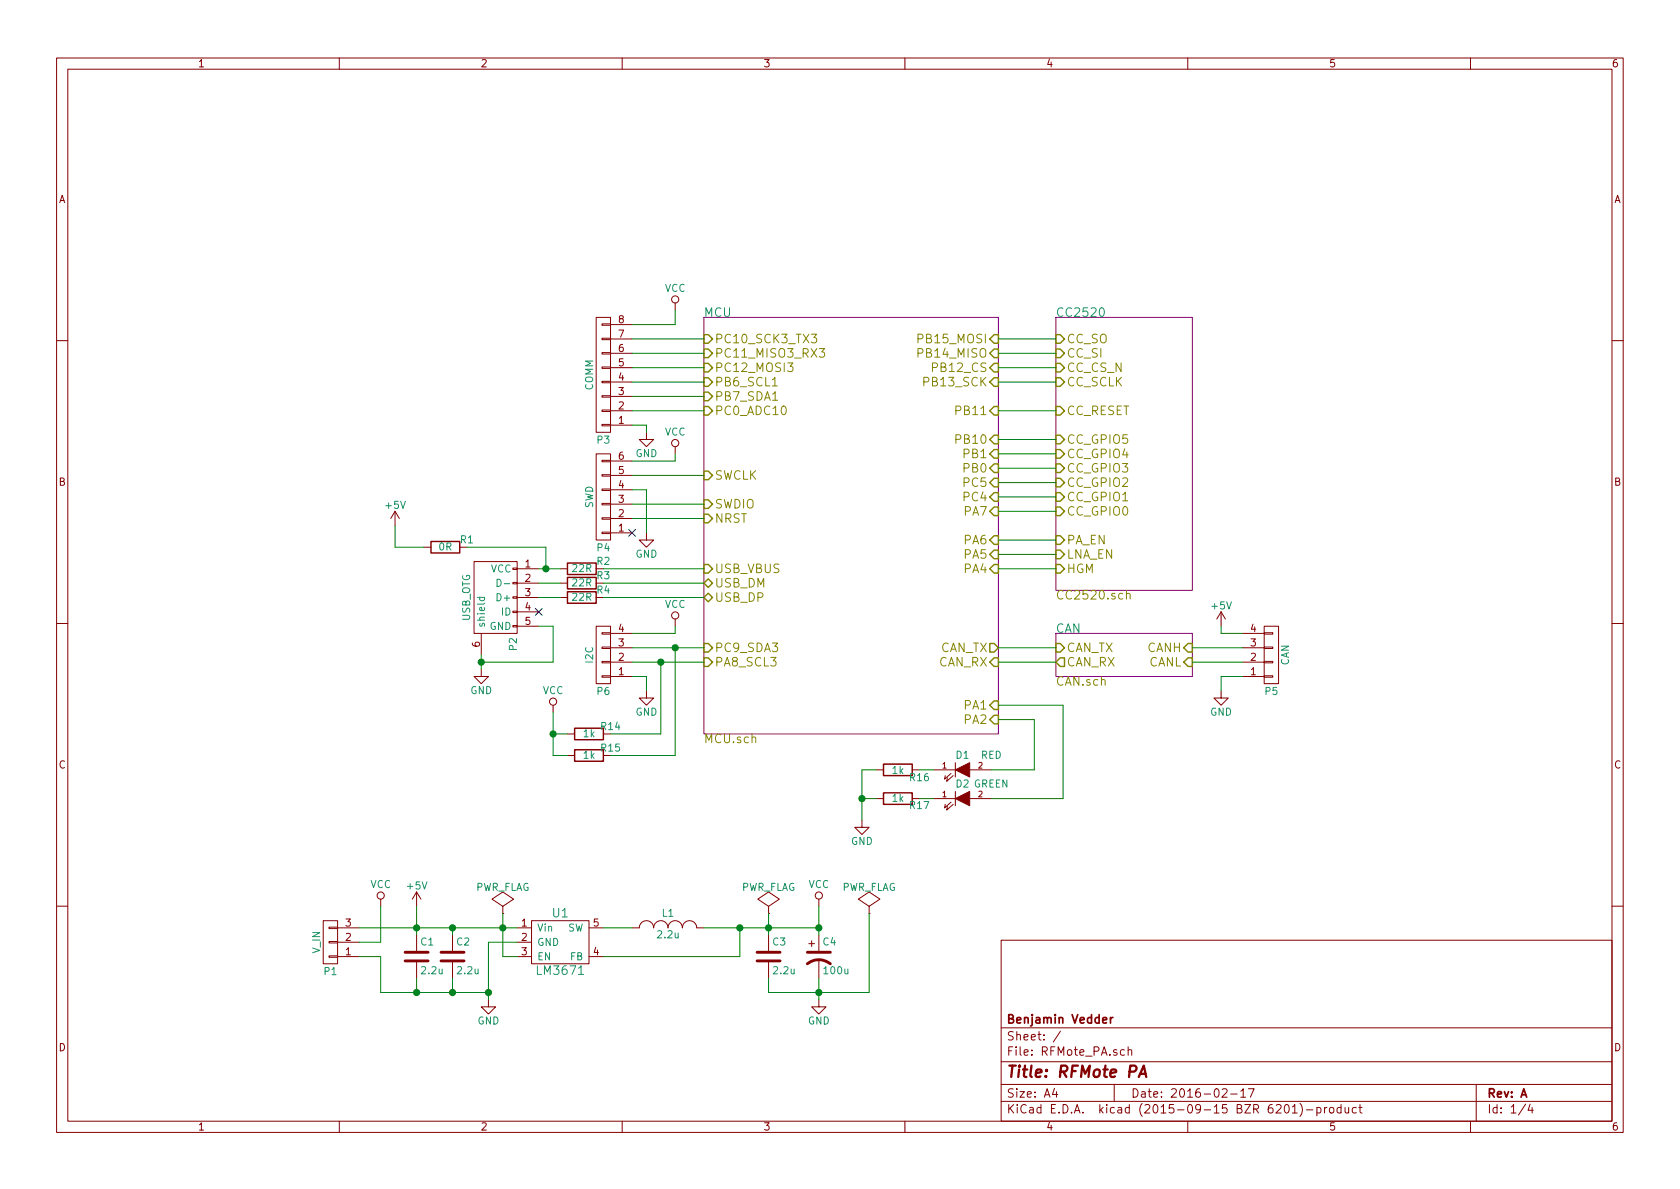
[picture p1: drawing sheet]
EESchema Schematic File Version 2
LIBS:power
LIBS:device
LIBS:transistors
LIBS:conn
LIBS:linear
LIBS:regul
LIBS:74xx
LIBS:cmos4000
LIBS:adc-dac
LIBS:memory
LIBS:xilinx
LIBS:microcontrollers
LIBS:dsp
LIBS:microchip
LIBS:analog_switches
LIBS:motorola
LIBS:texas
LIBS:intel
LIBS:audio
LIBS:interface
LIBS:digital-audio
LIBS:philips
LIBS:display
LIBS:cypress
LIBS:siliconi
LIBS:opto
LIBS:atmel
LIBS:contrib
LIBS:valves
LIBS:crf_1
LIBS:RFMote_PA-cache
EELAYER 25 0
EELAYER END
$Descr A4 11693 8268
encoding utf-8
Sheet 1 4
Title "RFMote PA"
Date "2016-02-17"
Rev "A"
Comp "Benjamin Vedder"
Comment1 ""
Comment2 ""
Comment3 ""
Comment4 ""
$EndDescr
$Sheet
S 4900 2200 2050 2900
U 56C42D98
F0 "MCU" 60
F1 "MCU.sch" 60
F2 "USB_DM" B L 4900 4050 60 
F3 "USB_DP" B L 4900 4150 60 
F4 "CAN_RX" I R 6950 4600 60 
F5 "CAN_TX" O R 6950 4500 60 
F6 "NRST" I L 4900 3600 60 
F7 "SWDIO" I L 4900 3500 60 
F8 "SWCLK" I L 4900 3300 60 
F9 "USB_VBUS" I L 4900 3950 60 
F10 "PB12_CS" I R 6950 2550 60 
F11 "PB13_SCK" I R 6950 2650 60 
F12 "PB14_MISO" I R 6950 2450 60 
F13 "PB15_MOSI" I R 6950 2350 60 
F14 "PA7" I R 6950 3550 60 
F15 "PC4" I R 6950 3450 60 
F16 "PC5" I R 6950 3350 60 
F17 "PB0" I R 6950 3250 60 
F18 "PB1" I R 6950 3150 60 
F19 "PB10" I R 6950 3050 60 
F20 "PA4" I R 6950 3950 60 
F21 "PA5" I R 6950 3850 60 
F22 "PA6" I R 6950 3750 60 
F23 "PB11" I R 6950 2850 60 
F24 "PC10_SCK3_TX3" I L 4900 2350 60 
F25 "PC11_MISO3_RX3" I L 4900 2450 60 
F26 "PC12_MOSI3" I L 4900 2550 60 
F27 "PB6_SCL1" I L 4900 2650 60 
F28 "PB7_SDA1" I L 4900 2750 60 
F29 "PC0_ADC10" I L 4900 2850 60 
F30 "PC9_SDA3" I L 4900 4500 60 
F31 "PA8_SCL3" I L 4900 4600 60 
F32 "PA1" I R 6950 4900 60 
F33 "PA2" I R 6950 5000 60 
$EndSheet
$Sheet
S 7350 2200 950  1900
U 56C46CDB
F0 "CC2520" 60
F1 "CC2520.sch" 60
F2 "CC_SO" I L 7350 2350 60 
F3 "CC_SI" I L 7350 2450 60 
F4 "CC_CS_N" I L 7350 2550 60 
F5 "CC_SCLK" I L 7350 2650 60 
F6 "CC_GPIO5" I L 7350 3050 60 
F7 "CC_GPIO4" I L 7350 3150 60 
F8 "CC_GPIO3" I L 7350 3250 60 
F9 "CC_GPIO2" I L 7350 3350 60 
F10 "CC_GPIO1" I L 7350 3450 60 
F11 "CC_GPIO0" I L 7350 3550 60 
F12 "CC_RESET" I L 7350 2850 60 
F13 "PA_EN" I L 7350 3750 60 
F14 "LNA_EN" I L 7350 3850 60 
F15 "HGM" I L 7350 3950 60 
$EndSheet
$Comp
L USB_OTG P2
U 1 1
P 3450 4150
F 0 "P2" H 3775 4025 50  0000 C CNN
F 1 "USB_OTG" H 3450 4350 50  0000 C CNN
F 2 "Connect:USB_Mini-B" V 3400 4050 60  0001 C CNN
F 3 "" V 3400 4050 60  0000 C CNN
	1    3450 4150
	0    -1   1    0   
$EndComp
$Comp
L CONN_01X06 P4
U 1 1
P 4200 3450
F 0 "P4" H 4200 3800 50  0000 C CNN
F 1 "SWD" V 4300 3450 50  0000 C CNN
F 2 "w_conn_jst-ph:b6b-ph-kl" H 4200 3450 60  0001 C CNN
F 3 "" H 4200 3450 60  0000 C CNN
	1    4200 3450
	-1   0    0    1   
$EndComp
$Sheet
S 7350 4400 950  300 
U 56C4EE40
F0 "CAN" 60
F1 "CAN.sch" 60
F2 "CAN_RX" O L 7350 4600 60 
F3 "CAN_TX" I L 7350 4500 60 
F4 "CANH" I R 8300 4500 60 
F5 "CANL" I R 8300 4600 60 
$EndSheet
$Comp
L CONN_01X08 P3
U 1 1
P 4200 2600
F 0 "P3" H 4200 3050 50  0000 C CNN
F 1 "COMM" V 4300 2600 50  0000 C CNN
F 2 "w_conn_jst-ph:b8b-ph-kl" H 4200 2600 60  0001 C CNN
F 3 "" H 4200 2600 60  0000 C CNN
	1    4200 2600
	-1   0    0    1   
$EndComp
$Comp
L R R2
U 1 1
P 4050 3950
F 0 "R2" V 4000 4100 50  0000 C CNN
F 1 "22R" V 4050 3950 50  0000 C CNN
F 2 "Resistors_SMD:R_0603" V 3980 3950 30  0001 C CNN
F 3 "" H 4050 3950 30  0000 C CNN
	1    4050 3950
	0    1    1    0   
$EndComp
$Comp
L R R3
U 1 1
P 4050 4050
F 0 "R3" V 4000 4200 50  0000 C CNN
F 1 "22R" V 4050 4050 50  0000 C CNN
F 2 "Resistors_SMD:R_0603" V 3980 4050 30  0001 C CNN
F 3 "" H 4050 4050 30  0000 C CNN
	1    4050 4050
	0    1    1    0   
$EndComp
$Comp
L R R4
U 1 1
P 4050 4150
F 0 "R4" V 4000 4300 50  0000 C CNN
F 1 "22R" V 4050 4150 50  0000 C CNN
F 2 "Resistors_SMD:R_0603" V 3980 4150 30  0001 C CNN
F 3 "" H 4050 4150 30  0000 C CNN
	1    4050 4150
	0    1    1    0   
$EndComp
$Comp
L R R1
U 1 1
P 3100 3800
F 0 "R1" V 3050 3950 50  0000 C CNN
F 1 "0R" V 3100 3800 50  0000 C CNN
F 2 "Resistors_SMD:R_0603" V 3030 3800 30  0001 C CNN
F 3 "" H 3100 3800 30  0000 C CNN
	1    3100 3800
	0    1    1    0   
$EndComp
$Comp
L VCC #PWR01
U 1 1
P 4700 3150
F 0 "#PWR01" H 4700 3000 50  0001 C CNN
F 1 "VCC" H 4700 3300 50  0000 C CNN
F 2 "" H 4700 3150 60  0000 C CNN
F 3 "" H 4700 3150 60  0000 C CNN
	1    4700 3150
	1    0    0    -1  
$EndComp
$Comp
L +5V #PWR02
U 1 1
P 2750 3650
F 0 "#PWR02" H 2750 3500 50  0001 C CNN
F 1 "+5V" H 2750 3790 50  0000 C CNN
F 2 "" H 2750 3650 60  0000 C CNN
F 3 "" H 2750 3650 60  0000 C CNN
	1    2750 3650
	1    0    0    -1  
$EndComp
$Comp
L GND #PWR03
U 1 1
P 4500 3000
F 0 "#PWR03" H 4500 2750 50  0001 C CNN
F 1 "GND" H 4500 2850 50  0000 C CNN
F 2 "" H 4500 3000 60  0000 C CNN
F 3 "" H 4500 3000 60  0000 C CNN
	1    4500 3000
	1    0    0    -1  
$EndComp
$Comp
L GND #PWR04
U 1 1
P 4500 3700
F 0 "#PWR04" H 4500 3450 50  0001 C CNN
F 1 "GND" H 4500 3550 50  0000 C CNN
F 2 "" H 4500 3700 60  0000 C CNN
F 3 "" H 4500 3700 60  0000 C CNN
	1    4500 3700
	1    0    0    -1  
$EndComp
$Comp
L GND #PWR05
U 1 1
P 3350 4650
F 0 "#PWR05" H 3350 4400 50  0001 C CNN
F 1 "GND" H 3350 4500 50  0000 C CNN
F 2 "" H 3350 4650 60  0000 C CNN
F 3 "" H 3350 4650 60  0000 C CNN
	1    3350 4650
	1    0    0    -1  
$EndComp
$Comp
L VCC #PWR06
U 1 1
P 4700 2150
F 0 "#PWR06" H 4700 2000 50  0001 C CNN
F 1 "VCC" H 4700 2300 50  0000 C CNN
F 2 "" H 4700 2150 60  0000 C CNN
F 3 "" H 4700 2150 60  0000 C CNN
	1    4700 2150
	1    0    0    -1  
$EndComp
$Comp
L CONN_01X04 P5
U 1 1
P 8850 4550
F 0 "P5" H 8850 4800 50  0000 C CNN
F 1 "CAN" V 8950 4550 50  0000 C CNN
F 2 "w_conn_jst-ph:b4b-ph-kl" H 8850 4550 60  0001 C CNN
F 3 "" H 8850 4550 60  0000 C CNN
	1    8850 4550
	1    0    0    1   
$EndComp
$Comp
L +5V #PWR07
U 1 1
P 8500 4350
F 0 "#PWR07" H 8500 4200 50  0001 C CNN
F 1 "+5V" H 8500 4490 50  0000 C CNN
F 2 "" H 8500 4350 60  0000 C CNN
F 3 "" H 8500 4350 60  0000 C CNN
	1    8500 4350
	1    0    0    -1  
$EndComp
$Comp
L GND #PWR08
U 1 1
P 8500 4800
F 0 "#PWR08" H 8500 4550 50  0001 C CNN
F 1 "GND" H 8500 4650 50  0000 C CNN
F 2 "" H 8500 4800 60  0000 C CNN
F 3 "" H 8500 4800 60  0000 C CNN
	1    8500 4800
	1    0    0    -1  
$EndComp
$Comp
L LM3671 U1
U 1 1
P 3900 6550
F 0 "U1" H 3900 6750 60  0000 C CNN
F 1 "LM3671" H 3900 6350 60  0000 C CNN
F 2 "TO_SOT_Packages_SMD:SOT-23-5" H 3900 6550 60  0001 C CNN
F 3 "" H 3900 6550 60  0000 C CNN
	1    3900 6550
	1    0    0    -1  
$EndComp
$Comp
L INDUCTOR_SMALL L1
U 1 1
P 4650 6450
F 0 "L1" H 4650 6550 50  0000 C CNN
F 1 "2.2u" H 4650 6400 50  0000 C CNN
F 2 "Resistors_SMD:R_0805" H 4650 6450 60  0001 C CNN
F 3 "" H 4650 6450 60  0000 C CNN
	1    4650 6450
	1    0    0    -1  
$EndComp
$Comp
L C C3
U 1 1
P 5350 6650
F 0 "C3" H 5375 6750 50  0000 L CNN
F 1 "2.2u" H 5375 6550 50  0000 L CNN
F 2 "Capacitors_SMD:C_0603" H 5388 6500 30  0001 C CNN
F 3 "" H 5350 6650 60  0000 C CNN
	1    5350 6650
	1    0    0    -1  
$EndComp
$Comp
L CP1 C4
U 1 1
P 5700 6650
F 0 "C4" H 5725 6750 50  0000 L CNN
F 1 "100u" H 5725 6550 50  0000 L CNN
F 2 "Capacitors_Tantalum_SMD:TantalC_SizeA_EIA-3216_Wave" H 5700 6650 60  0001 C CNN
F 3 "" H 5700 6650 60  0000 C CNN
	1    5700 6650
	1    0    0    -1  
$EndComp
$Comp
L GND #PWR09
U 1 1
P 5700 6950
F 0 "#PWR09" H 5700 6700 50  0001 C CNN
F 1 "GND" H 5700 6800 50  0000 C CNN
F 2 "" H 5700 6950 60  0000 C CNN
F 3 "" H 5700 6950 60  0000 C CNN
	1    5700 6950
	1    0    0    -1  
$EndComp
$Comp
L GND #PWR010
U 1 1
P 3400 6950
F 0 "#PWR010" H 3400 6700 50  0001 C CNN
F 1 "GND" H 3400 6800 50  0000 C CNN
F 2 "" H 3400 6950 60  0000 C CNN
F 3 "" H 3400 6950 60  0000 C CNN
	1    3400 6950
	1    0    0    -1  
$EndComp
$Comp
L CONN_01X03 P1
U 1 1
P 2300 6550
F 0 "P1" H 2300 6750 50  0000 C CNN
F 1 "V_IN" V 2400 6550 50  0000 C CNN
F 2 "w_conn_jst-ph:b3b-ph-kl" H 2300 6550 60  0001 C CNN
F 3 "" H 2300 6550 60  0000 C CNN
	1    2300 6550
	-1   0    0    1   
$EndComp
$Comp
L C C2
U 1 1
P 3150 6650
F 0 "C2" H 3175 6750 50  0000 L CNN
F 1 "2.2u" H 3175 6550 50  0000 L CNN
F 2 "Capacitors_SMD:C_0603" H 3188 6500 30  0001 C CNN
F 3 "" H 3150 6650 60  0000 C CNN
	1    3150 6650
	1    0    0    -1  
$EndComp
$Comp
L C C1
U 1 1
P 2900 6650
F 0 "C1" H 2925 6750 50  0000 L CNN
F 1 "2.2u" H 2925 6550 50  0000 L CNN
F 2 "Capacitors_SMD:C_0603" H 2938 6500 30  0001 C CNN
F 3 "" H 2900 6650 60  0000 C CNN
	1    2900 6650
	1    0    0    -1  
$EndComp
$Comp
L +5V #PWR011
U 1 1
P 2900 6300
F 0 "#PWR011" H 2900 6150 50  0001 C CNN
F 1 "+5V" H 2900 6440 50  0000 C CNN
F 2 "" H 2900 6300 60  0000 C CNN
F 3 "" H 2900 6300 60  0000 C CNN
	1    2900 6300
	1    0    0    -1  
$EndComp
$Comp
L VCC #PWR012
U 1 1
P 2650 6300
F 0 "#PWR012" H 2650 6150 50  0001 C CNN
F 1 "VCC" H 2650 6450 50  0000 C CNN
F 2 "" H 2650 6300 60  0000 C CNN
F 3 "" H 2650 6300 60  0000 C CNN
	1    2650 6300
	1    0    0    -1  
$EndComp
$Comp
L VCC #PWR013
U 1 1
P 5700 6300
F 0 "#PWR013" H 5700 6150 50  0001 C CNN
F 1 "VCC" H 5700 6450 50  0000 C CNN
F 2 "" H 5700 6300 60  0000 C CNN
F 3 "" H 5700 6300 60  0000 C CNN
	1    5700 6300
	1    0    0    -1  
$EndComp
NoConn ~ 4400 3700
NoConn ~ 3750 4250
$Comp
L PWR_FLAG #FLG014
U 1 1
P 5350 6350
F 0 "#FLG014" H 5350 6445 50  0001 C CNN
F 1 "PWR_FLAG" H 5350 6530 50  0000 C CNN
F 2 "" H 5350 6350 60  0000 C CNN
F 3 "" H 5350 6350 60  0000 C CNN
	1    5350 6350
	1    0    0    -1  
$EndComp
$Comp
L PWR_FLAG #FLG015
U 1 1
P 3500 6350
F 0 "#FLG015" H 3500 6445 50  0001 C CNN
F 1 "PWR_FLAG" H 3500 6530 50  0000 C CNN
F 2 "" H 3500 6350 60  0000 C CNN
F 3 "" H 3500 6350 60  0000 C CNN
	1    3500 6350
	1    0    0    -1  
$EndComp
$Comp
L PWR_FLAG #FLG016
U 1 1
P 6050 6350
F 0 "#FLG016" H 6050 6445 50  0001 C CNN
F 1 "PWR_FLAG" H 6050 6530 50  0000 C CNN
F 2 "" H 6050 6350 60  0000 C CNN
F 3 "" H 6050 6350 60  0000 C CNN
	1    6050 6350
	1    0    0    -1  
$EndComp
$Comp
L CONN_01X04 P6
U 1 1
P 4200 4550
F 0 "P6" H 4200 4800 50  0000 C CNN
F 1 "I2C" V 4300 4550 50  0000 C CNN
F 2 "w_conn_jst-ph:b4b-ph-kl" H 4200 4550 60  0001 C CNN
F 3 "" H 4200 4550 60  0000 C CNN
	1    4200 4550
	-1   0    0    1   
$EndComp
$Comp
L GND #PWR017
U 1 1
P 4500 4800
F 0 "#PWR017" H 4500 4550 50  0001 C CNN
F 1 "GND" H 4500 4650 50  0000 C CNN
F 2 "" H 4500 4800 60  0000 C CNN
F 3 "" H 4500 4800 60  0000 C CNN
	1    4500 4800
	1    0    0    -1  
$EndComp
$Comp
L VCC #PWR018
U 1 1
P 3850 4950
F 0 "#PWR018" H 3850 4800 50  0001 C CNN
F 1 "VCC" H 3850 5100 50  0000 C CNN
F 2 "" H 3850 4950 60  0000 C CNN
F 3 "" H 3850 4950 60  0000 C CNN
	1    3850 4950
	1    0    0    -1  
$EndComp
$Comp
L R R14
U 1 1
P 4100 5100
F 0 "R14" V 4050 5250 50  0000 C CNN
F 1 "1k" V 4100 5100 50  0000 C CNN
F 2 "Resistors_SMD:R_0603" V 4030 5100 30  0001 C CNN
F 3 "" H 4100 5100 30  0000 C CNN
	1    4100 5100
	0    1    1    0   
$EndComp
$Comp
L R R15
U 1 1
P 4100 5250
F 0 "R15" V 4050 5400 50  0000 C CNN
F 1 "1k" V 4100 5250 50  0000 C CNN
F 2 "Resistors_SMD:R_0603" V 4030 5250 30  0001 C CNN
F 3 "" H 4100 5250 30  0000 C CNN
	1    4100 5250
	0    1    1    0   
$EndComp
$Comp
L VCC #PWR019
U 1 1
P 4700 4350
F 0 "#PWR019" H 4700 4200 50  0001 C CNN
F 1 "VCC" H 4700 4500 50  0000 C CNN
F 2 "" H 4700 4350 60  0000 C CNN
F 3 "" H 4700 4350 60  0000 C CNN
	1    4700 4350
	1    0    0    -1  
$EndComp
$Comp
L LED D1
U 1 1
P 6700 5350
F 0 "D1" H 6700 5450 50  0000 C CNN
F 1 "RED" H 6900 5450 50  0000 C CNN
F 2 "LEDs:LED-0603" H 6700 5350 60  0001 C CNN
F 3 "" H 6700 5350 60  0000 C CNN
	1    6700 5350
	1    0    0    -1  
$EndComp
$Comp
L LED D2
U 1 1
P 6700 5550
F 0 "D2" H 6700 5650 50  0000 C CNN
F 1 "GREEN" H 6900 5650 50  0000 C CNN
F 2 "LEDs:LED-0603" H 6700 5550 60  0001 C CNN
F 3 "" H 6700 5550 60  0000 C CNN
	1    6700 5550
	1    0    0    -1  
$EndComp
$Comp
L R R16
U 1 1
P 6250 5350
F 0 "R16" V 6200 5500 50  0000 C CNN
F 1 "1k" V 6250 5350 50  0000 C CNN
F 2 "Resistors_SMD:R_0603" V 6180 5350 30  0001 C CNN
F 3 "" H 6250 5350 30  0000 C CNN
	1    6250 5350
	0    1    -1   0   
$EndComp
$Comp
L R R17
U 1 1
P 6250 5550
F 0 "R17" V 6300 5700 50  0000 C CNN
F 1 "1k" V 6250 5550 50  0000 C CNN
F 2 "Resistors_SMD:R_0603" V 6180 5550 30  0001 C CNN
F 3 "" H 6250 5550 30  0000 C CNN
	1    6250 5550
	0    1    1    0   
$EndComp
$Comp
L GND #PWR020
U 1 1
P 6000 5700
F 0 "#PWR020" H 6000 5450 50  0001 C CNN
F 1 "GND" H 6000 5550 50  0000 C CNN
F 2 "" H 6000 5700 60  0000 C CNN
F 3 "" H 6000 5700 60  0000 C CNN
	1    6000 5700
	1    0    0    -1  
$EndComp
Wire Wire Line
	4400 2950 4500 2950
Wire Wire Line
	4500 2950 4500 3000
Wire Wire Line
	4400 3200 4700 3200
Wire Wire Line
	4700 3200 4700 3150
Wire Wire Line
	4900 3300 4400 3300
Wire Wire Line
	4400 3500 4900 3500
Wire Wire Line
	4400 3600 4900 3600
Wire Wire Line
	4500 3700 4500 3400
Wire Wire Line
	4500 3400 4400 3400
Wire Wire Line
	3750 3950 3900 3950
Wire Wire Line
	4200 3950 4900 3950
Wire Wire Line
	4900 4050 4200 4050
Wire Wire Line
	4900 4150 4200 4150
Wire Wire Line
	3900 4150 3750 4150
Wire Wire Line
	3900 4050 3750 4050
Wire Wire Line
	3350 4550 3350 4650
Wire Wire Line
	3350 4600 3850 4600
Wire Wire Line
	3850 4600 3850 4350
Wire Wire Line
	3850 4350 3750 4350
Connection ~ 3350 4600
Wire Wire Line
	3250 3800 3800 3800
Wire Wire Line
	3800 3800 3800 3950
Connection ~ 3800 3950
Wire Wire Line
	2750 3650 2750 3800
Wire Wire Line
	2750 3800 2950 3800
Wire Wire Line
	4400 2850 4900 2850
Wire Wire Line
	4900 2750 4400 2750
Wire Wire Line
	4900 2650 4400 2650
Wire Wire Line
	4900 2550 4400 2550
Wire Wire Line
	4900 2450 4400 2450
Wire Wire Line
	4400 2350 4900 2350
Wire Wire Line
	4400 2250 4700 2250
Wire Wire Line
	4700 2250 4700 2150
Wire Wire Line
	6950 2350 7350 2350
Wire Wire Line
	7350 2450 6950 2450
Wire Wire Line
	6950 2550 7350 2550
Wire Wire Line
	7350 2650 6950 2650
Wire Wire Line
	6950 2850 7350 2850
Wire Wire Line
	7350 3050 6950 3050
Wire Wire Line
	6950 3150 7350 3150
Wire Wire Line
	7350 3250 6950 3250
Wire Wire Line
	6950 3350 7350 3350
Wire Wire Line
	7350 3450 6950 3450
Wire Wire Line
	6950 3550 7350 3550
Wire Wire Line
	7350 3750 6950 3750
Wire Wire Line
	6950 3850 7350 3850
Wire Wire Line
	7350 3950 6950 3950
Wire Wire Line
	6950 4500 7350 4500
Wire Wire Line
	7350 4600 6950 4600
Wire Wire Line
	8300 4500 8650 4500
Wire Wire Line
	8650 4600 8300 4600
Wire Wire Line
	8650 4400 8500 4400
Wire Wire Line
	8500 4400 8500 4350
Wire Wire Line
	8500 4800 8500 4700
Wire Wire Line
	8500 4700 8650 4700
Wire Wire Line
	4200 6450 4400 6450
Wire Wire Line
	4900 6450 5700 6450
Wire Wire Line
	5350 6350 5350 6500
Wire Wire Line
	5700 6300 5700 6500
Connection ~ 5350 6450
Wire Wire Line
	4200 6650 5150 6650
Wire Wire Line
	5150 6650 5150 6450
Connection ~ 5150 6450
Wire Wire Line
	5350 6800 5350 6900
Wire Wire Line
	5350 6900 6050 6900
Wire Wire Line
	5700 6800 5700 6950
Connection ~ 5700 6900
Wire Wire Line
	3600 6550 3400 6550
Wire Wire Line
	3400 6550 3400 6950
Wire Wire Line
	2500 6450 3600 6450
Wire Wire Line
	2900 6800 2900 6900
Wire Wire Line
	2650 6900 3400 6900
Connection ~ 3400 6900
Wire Wire Line
	3150 6800 3150 6900
Connection ~ 3150 6900
Wire Wire Line
	3150 6500 3150 6450
Connection ~ 3150 6450
Wire Wire Line
	2900 6300 2900 6500
Connection ~ 2900 6450
Wire Wire Line
	2500 6650 2650 6650
Wire Wire Line
	2650 6650 2650 6900
Connection ~ 2900 6900
Wire Wire Line
	2500 6550 2650 6550
Wire Wire Line
	2650 6550 2650 6300
Connection ~ 5700 6450
Wire Wire Line
	3500 6650 3600 6650
Wire Wire Line
	3500 6350 3500 6650
Connection ~ 3500 6450
Wire Wire Line
	6050 6900 6050 6350
Wire Wire Line
	4400 4500 4900 4500
Wire Wire Line
	4400 4600 4900 4600
Wire Wire Line
	4400 4700 4500 4700
Wire Wire Line
	4500 4700 4500 4800
Wire Wire Line
	4600 4600 4600 5100
Wire Wire Line
	4600 5100 4250 5100
Connection ~ 4600 4600
Wire Wire Line
	4700 4500 4700 5250
Wire Wire Line
	4700 5250 4250 5250
Connection ~ 4700 4500
Wire Wire Line
	3950 5100 3850 5100
Wire Wire Line
	3850 4950 3850 5250
Wire Wire Line
	3850 5250 3950 5250
Connection ~ 3850 5100
Wire Wire Line
	4400 4400 4700 4400
Wire Wire Line
	4700 4400 4700 4350
Wire Wire Line
	6100 5350 6000 5350
Wire Wire Line
	6000 5350 6000 5700
Wire Wire Line
	6100 5550 6000 5550
Connection ~ 6000 5550
Wire Wire Line
	6900 5350 7200 5350
Wire Wire Line
	7200 5350 7200 5000
Wire Wire Line
	7200 5000 6950 5000
Wire Wire Line
	6950 4900 7400 4900
Wire Wire Line
	7400 4900 7400 5550
Wire Wire Line
	7400 5550 6900 5550
Wire Wire Line
	6400 5550 6500 5550
Wire Wire Line
	6400 5350 6500 5350
$EndSCHEMATC
